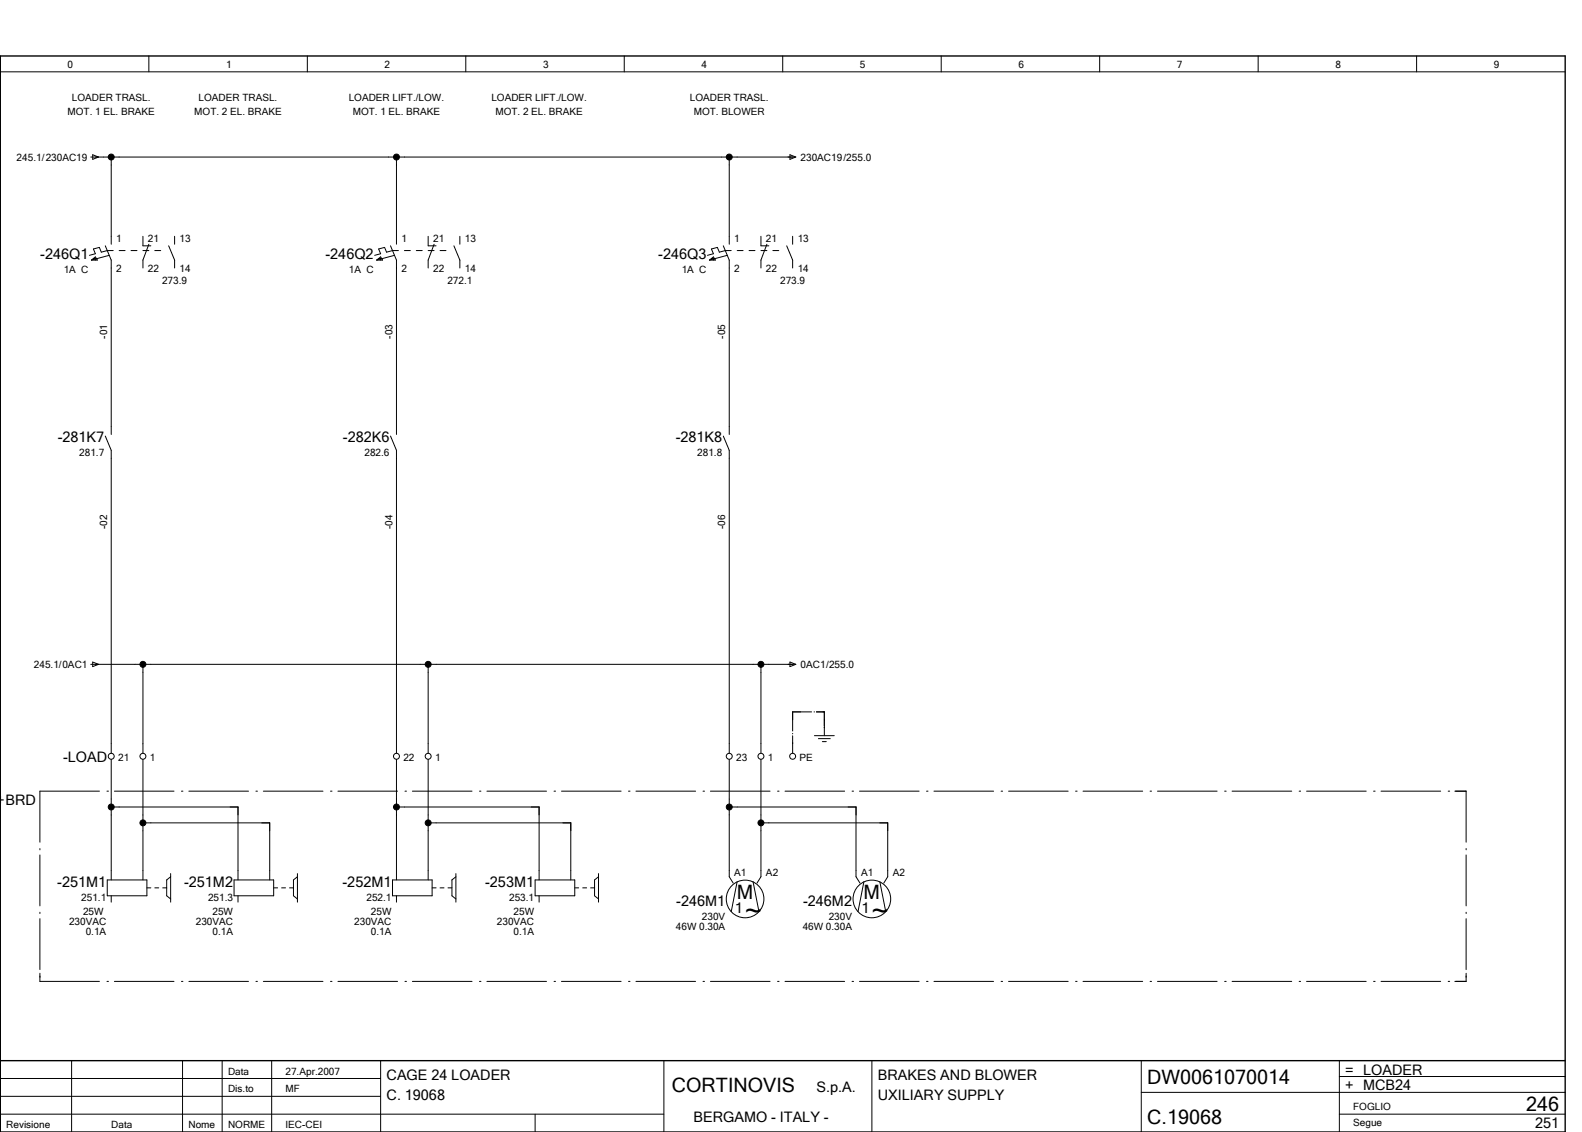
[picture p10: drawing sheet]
<svg xmlns="http://www.w3.org/2000/svg" width="399mm" height="286mm" viewBox="0 0 399 286" stroke-linecap="round" stroke-linejoin="round" font-family="sans-serif">
<g fill="none" stroke="#000" stroke-width=".25">
<path d="M.1 18.1h395M37.6 14.1v4M77.6 14.1v4M117.6 14.1v4M157.6 14.1v4M197.6 14.1v4M237.6 14.1v4M277.6 14.1v4M317.6 14.1v4M357.6 14.1v4M22.9 39.6h177.8M23.4 39.1l1.5 .5-1.5 .6z"/>
<path d="M28.1 39.6v22M100.1 39.6v22M184.1 39.6v22M199.4 39.1l1.5 .5-1.5 .6zM36.1 59.6v2.4h2M44.1 59.6v2M108.1 59.6v2.4h2M116.1 59.6v2M192.1 59.6v2.4h2M200.1 59.6v2M23.1 65.6l1-.8 .5 .8zM23.6 65.2h.5v.4"/>
<path d="M26.6 62l1.5 3.6v44M27.6 64.4l-4.5 1.2M28.6 63.2h-1.5l-1.5 .4-.5-1.2-1.5 .4 .5 1.2-1.5 .4M30.1 63.2h1.5M33.1 63.2h1.5M36.1 63.2h1.5M37.6 61.6l-1.5 4v2M39.1 63.2h1.5M42.6 62l1.5 3.6v2M95.1 65.6l1-.8 .5 .8zM95.6 65.2h.5v.4M98.6 62l1.5 3.6v44"/>
<path d="M99.6 64.4l-4.5 1.2M100.6 63.2h-1.5l-1.5 .4-.5-1.2-1.5 .4 .5 1.2-1.5 .4M102.1 63.2h1.5M105.1 63.2h1.5M108.1 63.2h1.5M109.6 61.6l-1.5 4v2M111.1 63.2h1.5M114.6 62l1.5 3.6v2M179.1 65.6l1-.8 .5 .8zM179.6 65.2h.5v.4M182.6 62l1.5 3.6v44M183.6 64.4l-4.5 1.2"/>
<path d="M184.6 63.2h-1.5l-1.5 .4-.5-1.2-1.5 .4 .5 1.2-1.5 .4M186.1 63.2h1.5M189.1 63.2h1.5M192.1 63.2h1.5M193.6 61.6l-1.5 4v2M195.1 63.2h1.5M198.6 62l1.5 3.6v2M26.6 110l1.5 3.6v76.4M98.6 110l1.5 3.6v76.4M182.6 110l1.5 3.6v76.4M22.9 167.6h177.8M23.4 167.1l1.5 .5-1.5 .6z"/>
<path d="M36.1 167.6v22.4M108.1 167.6v22.4M192.1 167.6v22.4M199.4 167.1l1.5 .5-1.5 .6zM204.9 179.6h-4.8v4.9M205.5 179.6h.1M206.1 179.6h2v6M25.1 199.6h-15v12.9M27 199.6h.4M28.1 191.6v30.4M28.9 199.6h15M36.1 191.6v30.4"/>
<path d="M45.8 199.6h.4M47.7 199.6h15M64.6 199.6h.4M66.5 199.6h15M83.4 199.6h.4M85.3 199.6h15.1M100.1 191.6v30.4M102.2 199.6h.4M104.1 199.6h15M108.1 191.6v30.4M121 199.6h.4M122.9 199.6h15"/>
<path d="M139.8 199.6h.4M141.7 199.6h15.1M158.7 199.6h.3M160.5 199.6h15.1M177.5 199.6h.3M179.3 199.6h15.1M184.1 191.6v29.6l1 1.6M192.1 191.6v29.6l-1 1.6M196.3 199.6h.3M198.1 199.6h15.1M200.1 185.1v.1M200.1 185.7v4.3"/>
<path d="M205.6 185.6h5M206.6 186.4h3M207.6 187.1h1M215.1 199.6h.3M216.9 199.6h15.1M233.9 199.6h.4M235.8 199.6h15M252.7 199.6h.4M254.6 199.6h15M271.5 199.6h.4M273.4 199.6h15M290.3 199.6h.4"/>
<path d="M292.2 199.6h15M309.1 199.6h.4M311 199.6h15M327.9 199.6h.4M329.8 199.6h15.1M346.7 199.6h.4M348.6 199.6h15.1M365.6 199.6h.3M367.2 199.6h2.9v12.9M10.1 214.1v.3M10.1 215.7v12.9M28.1 203.6h32v18.4"/>
<path d="M36.1 207.6h32v14.4M100.1 203.6h36v18.4M108.1 207.6h36v14.4M184.1 203.6h32v17.6l1 1.6M192.1 207.6h32v13.6l-1 1.6M370.1 214.1v.3M370.1 215.7v12.9M10.1 230.2v.3M10.1 231.8v12.8M27.1 222h10v4h-10zM28.1 226v1.6M37.1 224h1"/>
<path d="M39.1 224h1M41.1 224h1M43.1 221.2l-1 .8v4l1 .8M43.1 220.4v7.2M59.1 222h10v4h-10zM60.1 226v1.6M69.1 224h1M71.1 224h1M73.1 224h1M75.1 221.2l-1 .8v4l1 .8M75.1 220.4v7.2M99.1 222h10v4h-10z"/>
<path d="M100.1 226v1.6M109.1 224h1M111.1 224h1M113.1 224h1M115.1 221.2l-1 .8v4l1 .8M115.1 220.4v7.2M135.1 222h10v4h-10zM136.1 226v1.6M145.1 224h1M147.1 224h1M149.1 224h1M151.1 221.2l-1 .8v4l1 .8"/>
<path d="M151.1 220.4v7.2M186.1 222.4l-1.5 7.6M190.1 222.4l1.5 7.6M218.1 222.4l-1.5 7.6M222.1 222.4l1.5 7.6M370.1 230.2v.3M370.1 231.8v12.8M.1 255.6v30M10.1 245.6v2h15M27 247.6h.4M28.9 247.6h15M45.8 247.6h.4"/>
<path d="M47.7 247.6h15M64.6 247.6h.4M66.5 247.6h15M83.4 247.6h.4M85.3 247.6h15.1M102.2 247.6h.4M104.1 247.6h15M121 247.6h.4M122.9 247.6h15M139.8 247.6h.4M141.7 247.6h15.1M158.7 247.6h.3"/>
<path d="M160.5 247.6h15.1M177.5 247.6h.3M179.3 247.6h15.1M196.3 247.6h.3M198.1 247.6h15.1M215.1 247.6h.3M216.9 247.6h15.1M233.9 247.6h.4M235.8 247.6h15M252.7 247.6h.4M254.6 247.6h15M271.5 247.6h.4"/>
<path d="M273.4 247.6h15M290.3 247.6h.4M292.2 247.6h15M309.1 247.6h.4M311 247.6h15M327.9 247.6h.4M329.8 247.6h15.1M346.7 247.6h.4M348.6 247.6h15.1M365.6 247.6h.3M370.1 245.6v2h-2.9M.1 276.6h96"/>
<path d="M.1 272.1h96M18.1 267.6v18M46.1 267.6v18M56.1 267.6v18M68.6 267.6v18M96.1 267.6v18M167.6 267.6v18M220.1 267.6v18M288.1 267.6v18M288.1 275.6h107M338.1 271.6h57M338.1 267.6v18"/>
<path d="M.1 281.1h167.5M135.1 281.1v4.5M338.1 281.1h57"/>
<circle cx="28.1" cy="190.8" r=".75"/>
<circle cx="36.1" cy="190.8" r=".75"/>
<circle cx="100.1" cy="190.8" r=".75"/>
<circle cx="108.1" cy="190.8" r=".75"/>
<circle cx="184.1" cy="190.8" r=".75"/>
<circle cx="192.1" cy="190.8" r=".75"/>
<circle cx="200.1" cy="190.8" r=".75"/>
<circle cx="188.1" cy="226.8" r="4.8"/>
<circle cx="220.1" cy="226.8" r="4.8"/>
</g>
<path d="M.1 14.1h395v271.5h-395zM.1 267.6h395" fill="none" stroke="#000" stroke-width=".35"/>
<g fill="#000" stroke="#000" stroke-width=".25">
<circle cx="28.1" cy="39.6" r=".75"/>
<circle cx="100.1" cy="39.6" r=".75"/>
<circle cx="184.1" cy="39.6" r=".75"/>
<circle cx="36.1" cy="167.6" r=".75"/>
<circle cx="108.1" cy="167.6" r=".75"/>
<circle cx="192.1" cy="167.6" r=".75"/>
<circle cx="28.1" cy="203.6" r=".75"/>
<circle cx="36.1" cy="207.6" r=".75"/>
<circle cx="100.1" cy="203.6" r=".75"/>
<circle cx="108.1" cy="207.6" r=".75"/>
<circle cx="184.1" cy="203.6" r=".75"/>
<circle cx="192.1" cy="207.6" r=".75"/>
</g>
<g font-size="7.2">
<text x="188.1" y="234.3">~</text>
<text x="220.1" y="234.3">~</text>
</g>
<g font-size="5">
<text x="186" y="226.9">M</text>
<text x="218" y="226.9">M</text>
<text x="169.6" y="275.6">CORTINOVIS</text>
<text x="289.6" y="273.6">DW0061070014</text>
<text x="385.2" y="280.4">246</text>
<text x="289.6" y="283.6">C.19068</text>
</g>
<g font-size="3.6">
<text x="10.2" y="65.4">­246Q1</text>
<text x="82.2" y="65.4">­246Q2</text>
<text x="166.2" y="65.4">­246Q3</text>
<text x="14.6" y="111.6">­281K7</text>
<text x="86.6" y="111.6">­282K6</text>
<text x="170.6" y="111.6">­281K8</text>
<text x="15.9" y="192.3">­LOAD</text>
<text x="-.8" y="203.1">+BRD</text>
<text x="14.5" y="223.8">­251M1</text>
<text x="46.5" y="223.8">­251M2</text>
<text x="86.5" y="223.8">­252M1</text>
<text x="122.5" y="223.8">­253M1</text>
<text x="170.7" y="228.6">­246M1</text>
<text x="185.5" y="230.3">1</text>
<text x="202.7" y="228.6">­246M2</text>
<text x="217.5" y="230.3">1</text>
<text x="97.6" y="272.6">CAGE 24 LOADER</text>
<text x="206.1" y="275.6">S.p.A.</text>
<text x="221.6" y="272.6">BRAKES AND BLOWER</text>
<text x="339.6" y="271.1">= LOADER</text>
<text x="339.6" y="275.1">+ MCB24</text>
<text x="97.6" y="277.6">C. 19068</text>
<text x="221.6" y="277.6">UXILIARY SUPPLY</text>
<text x="175" y="283.1">BERGAMO ­ ITALY ­</text>
<text x="387.5" y="284.6">251</text>
</g>
<g font-size="2.5">
<text x="17.1" y="17.1">0</text>
<text x="57.1" y="17.1">1</text>
<text x="97.1" y="17.1">2</text>
<text x="137.1" y="17.1">3</text>
<text x="177.1" y="17.1">4</text>
<text x="217.1" y="17.1">5</text>
<text x="257.1" y="17.1">6</text>
<text x="297.1" y="17.1">7</text>
<text x="337.1" y="17.1">8</text>
<text x="377.1" y="17.1">9</text>
<text x="17" y="29">MOT. 1 EL. BRAKE</text>
<text x="18.1" y="25.4">LOADER TRASL.</text>
<text x="49" y="29">MOT. 2 EL. BRAKE</text>
<text x="50.1" y="25.4">LOADER TRASL.</text>
<text x="88" y="25.4">LOADER LIFT./LOW.</text>
<text x="89" y="29">MOT. 1 EL. BRAKE</text>
<text x="124" y="25.4">LOADER LIFT./LOW.</text>
<text x="125" y="29">MOT. 2 EL. BRAKE</text>
<text x="174.1" y="25.4">LOADER TRASL.</text>
<text x="175.1" y="29">MOT. BLOWER</text>
<text x="4.2" y="40.5">245.1/230AC19</text>
<text x="202.1" y="40.5">230AC19/255.0</text>
<text x="29.4" y="61.1">1</text>
<text x="37.3" y="61.1">21</text>
<text x="45.4" y="61.1">13</text>
<text x="101.4" y="61.1">1</text>
<text x="109.4" y="61.1">21</text>
<text x="117.4" y="61.1">13</text>
<text x="185.4" y="61.1">1</text>
<text x="193.4" y="61.1">21</text>
<text x="201.4" y="61.1">13</text>
<text x="16.1" y="68.9">1A C</text>
<text x="29.4" y="68.5">2</text>
<text x="37.3" y="68.5">22</text>
<text x="40.9" y="71.6">273.9</text>
<text x="45.4" y="68.5">14</text>
<text x="88.1" y="68.9">1A C</text>
<text x="101.4" y="68.5">2</text>
<text x="109.4" y="68.5">22</text>
<text x="112.9" y="71.6">272.1</text>
<text x="117.4" y="68.5">14</text>
<text x="172.1" y="68.9">1A C</text>
<text x="185.4" y="68.5">2</text>
<text x="193.4" y="68.5">22</text>
<text x="196.9" y="71.6">273.9</text>
<text x="201.4" y="68.5">14</text>
<text x="27.1" y="85.4" transform="rotate(-90 27.1 85.4)">­01</text>
<text x="99.1" y="85.4" transform="rotate(-90 99.1 85.4)">­03</text>
<text x="183.1" y="85.4" transform="rotate(-90 183.1 85.4)">­05</text>
<text x="20" y="115.1">281.7</text>
<text x="92" y="115.1">282.6</text>
<text x="176" y="115.1">281.8</text>
<text x="27.1" y="133.4" transform="rotate(-90 27.1 133.4)">­02</text>
<text x="99.1" y="133.4" transform="rotate(-90 99.1 133.4)">­04</text>
<text x="183.1" y="133.4" transform="rotate(-90 183.1 133.4)">­06</text>
<text x="8.6" y="168.5">245.1/0AC1</text>
<text x="202.1" y="168.5">0AC1/255.0</text>
<text x="29.8" y="191.9">21</text>
<text x="37.8" y="191.9">1</text>
<text x="101.8" y="191.9">22</text>
<text x="109.8" y="191.9">1</text>
<text x="185.8" y="191.9">23</text>
<text x="193.8" y="191.9">1</text>
<text x="201.8" y="191.9">PE</text>
<text x="185.4" y="221.1">A1</text>
<text x="193.4" y="221.1">A2</text>
<text x="217.4" y="221.1">A1</text>
<text x="225.4" y="221.1">A2</text>
<text x="20.5" y="227.3">251.1</text>
<text x="52.5" y="227.3">251.3</text>
<text x="92.5" y="227.3">252.1</text>
<text x="128.5" y="227.3">253.1</text>
<text x="17.4" y="233.3">230VAC</text>
<text x="21" y="230.8">25W</text>
<text x="49.4" y="233.3">230VAC</text>
<text x="53.6" y="230.8">25W</text>
<text x="89.4" y="233.3">230VAC</text>
<text x="93.6" y="230.8">25W</text>
<text x="125.4" y="233.3">230VAC</text>
<text x="129.6" y="230.8">25W</text>
<text x="177.2" y="232.1">230V</text>
<text x="209.2" y="232.1">230V</text>
<text x="21.6" y="235.8">0.1A</text>
<text x="53.6" y="235.8">0.1A</text>
<text x="93.6" y="235.8">0.1A</text>
<text x="129.6" y="235.8">0.1A</text>
<text x="170.6" y="234.6">46W 0.30A</text>
<text x="202.6" y="234.6">46W 0.30A</text>
<text x="57.6" y="271.1">Data</text>
<text x="57.6" y="275.6">Dis.to</text>
<text x="72.1" y="271.1">27.Apr.2007</text>
<text x="72.1" y="275.6">MF</text>
<text x="341.6" y="280.1">FOGLIO</text>
<text x="1.6" y="284.6">Revisione</text>
<text x="28.1" y="284.6">Data</text>
<text x="47.6" y="284.6">Nome</text>
<text x="57.6" y="284.6">NORME</text>
<text x="72.1" y="284.6">IEC­CEI</text>
<text x="341.6" y="284.1">Segue</text>
</g>
</svg>
